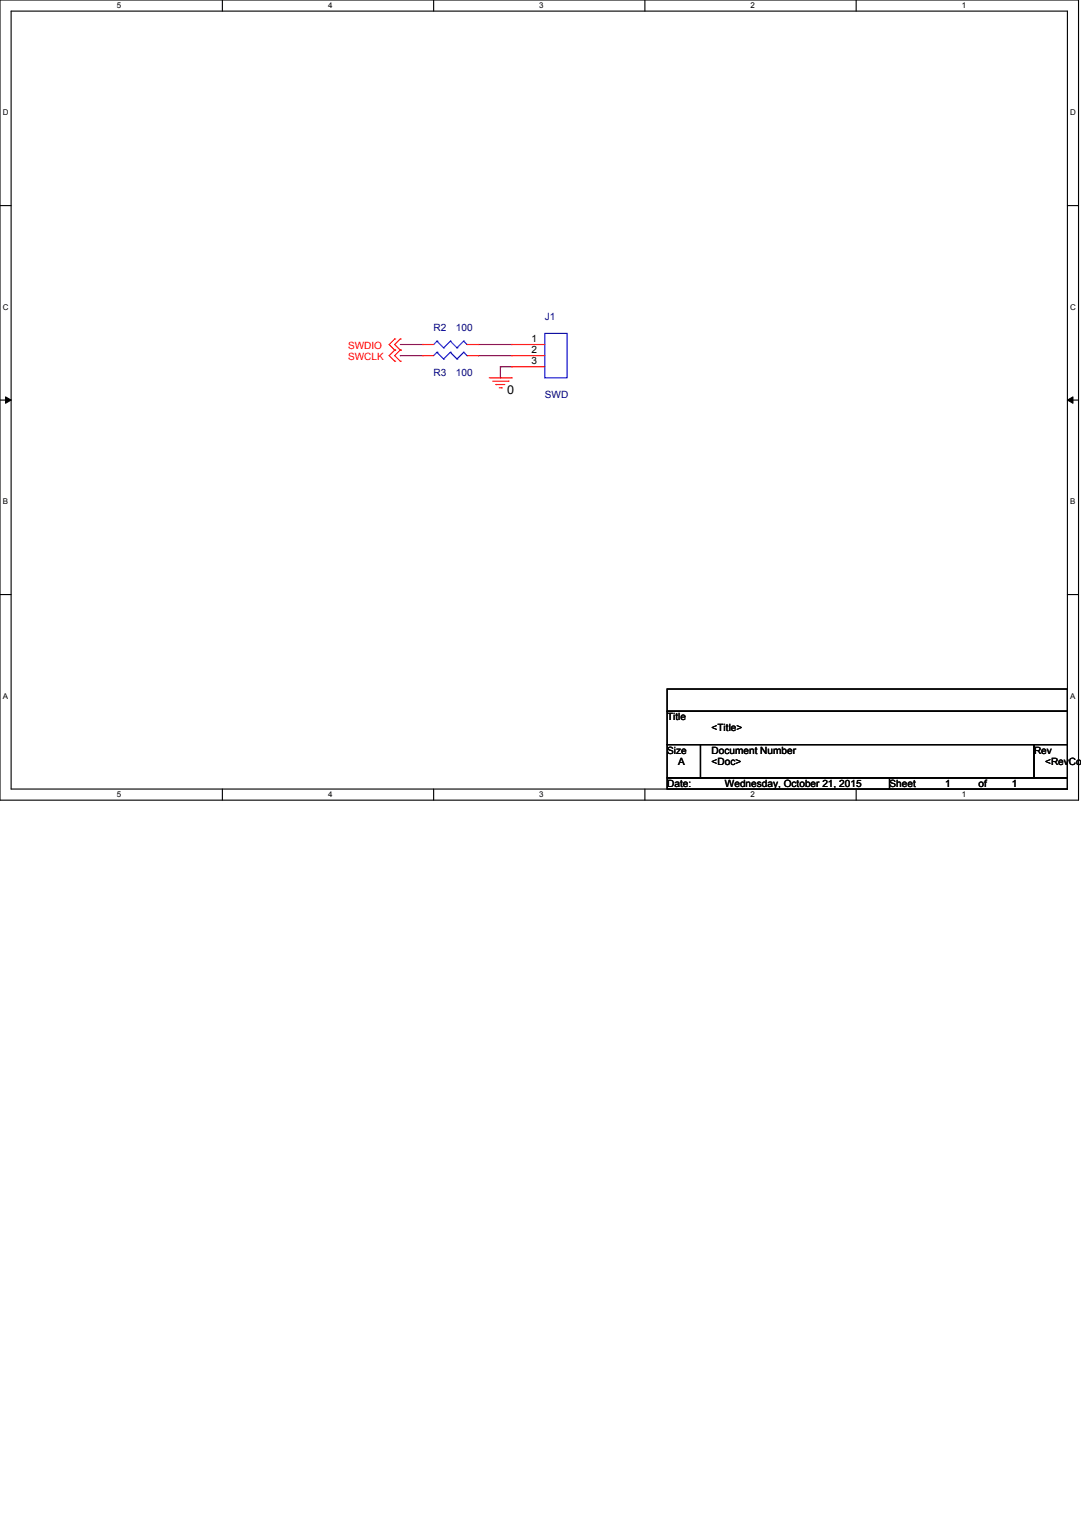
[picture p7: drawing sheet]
<svg xmlns="http://www.w3.org/2000/svg" width="210mm" height="297mm" viewBox="0 0 210 297" stroke-linecap="round" stroke-linejoin="round" font-family="sans-serif">
<path d="M0 0h209.4v155.4h-209.4zM2.2 2.2h205.1v151.1h-205.1z" fill="none" stroke="#000" stroke-width=".22"/>
<g fill="#fff">
<path d="M22.7 .2h.8v1.7h-.8z"/>
<path d="M22.7 153.5h.8v1.7h-.8z"/>
</g>
<path d="M43.2 0v2.2M43.2 153.3v2.1" fill="none" stroke="#000" stroke-width=".22"/>
<g fill="#fff">
<path d="M63.7 .2h.9v1.7h-.9z"/>
<path d="M63.7 153.5h.9v1.7h-.9z"/>
</g>
<path d="M84.2 0v2.2M84.2 153.3v2.1" fill="none" stroke="#000" stroke-width=".22"/>
<g fill="#fff">
<path d="M104.7 .2h.9v1.7h-.9z"/>
<path d="M104.7 153.5h.9v1.7h-.9z"/>
</g>
<path d="M125.2 0v2.2M125.2 153.3v2.1" fill="none" stroke="#000" stroke-width=".22"/>
<g fill="#fff">
<path d="M145.7 .2h.9v1.7h-.9z"/>
<path d="M145.7 153.5h.9v1.7h-.9z"/>
</g>
<path d="M166.2 0v2.2M166.2 153.3v2.1" fill="none" stroke="#000" stroke-width=".22"/>
<g fill="#fff">
<path d="M186.8 .2h.8v1.7h-.8z"/>
<path d="M186.8 153.5h.8v1.7h-.8z"/>
<path d="M.5 21.1h1.2v1.7h-1.2z"/>
<path d="M207.8 21.1h1.1v1.7h-1.1z"/>
<path d="M.5 58.8h1.2v1.7h-1.2z"/>
<path d="M207.8 58.8h1.1v1.7h-1.1z"/>
</g>
<path d="M0 39.9h2.2M207.3 39.9h2.1" fill="none" stroke="#000" stroke-width=".22"/>
<g fill="#fff">
<path d="M.5 96.6h1.1v1.7h-1.1z"/>
<path d="M207.8 96.6h1v1.7h-1z"/>
</g>
<path d="M0 77.7h2.2M207.3 77.7h2.1" fill="none" stroke="#000" stroke-width=".22"/>
<path d="M1.1 77.1l1.1 .6-1.1 .6zM207.3 77.7l1-.6v1.2z" fill="#000"/>
<path d="M1.1 77.1l1.1 .6-1.1 .6zM207.3 77.7l1-.6v1.2z" fill="none" stroke="#000" stroke-width=".19"/>
<g fill="#fff">
<path d="M.5 134.4h1.1v1.7h-1.1z"/>
<path d="M207.8 134.4h1v1.7h-1z"/>
</g>
<path d="M0 115.5h2.2M207.3 115.5h2.1M129.5 133.9h77.8v4.3h-77.8zM129.5 138.2h77.8v6.5h-77.8zM129.5 144.7h6.5v6.4h-6.5zM129.5 151.1h43.2v2.2h-43.2zM136 144.7h64.8v6.4h-64.8zM172.7 151.1h34.6v2.2h-34.6zM200.8 144.7h6.5v6.4h-6.5z" fill="none" stroke="#000" stroke-width=".22"/>
<path d="M77.7 69.1h.1M77.7 66.9h4.3M77.7 69.1h4.3M82 66.9h.1M92.8 69.1h.1M92.8 66.9h6.5M92.8 69.1h6.5M97.2 71.2h.1M97.2 73.4h.1M97.2 71.2h2.1M97.2 71.2v2.2M99.3 66.9h.1" fill="none" stroke="#800040" stroke-width=".22"/>
<g fill="none" stroke="#f00" stroke-width=".22">
<path d="M76.6 65.8h.1M76.6 68h.1M76.6 70.2h.1M76.6 65.8l-1 1.1 1 1.1M76.6 68l-1 1.1 1 1.1M77.7 65.8h.1M77.7 68h.1M77.7 70.2h.1M77.7 65.8l-1.1 1.1 1.1 1.1M77.7 68l-1.1 1.1 1.1 1.1M82 69.1h.1M82 66.9h.1"/>
<path d="M82 69.1h2.2M82 66.9h2.2M90.7 69.1h2.1M90.7 66.9h2.1M92.8 69.1h.1M92.8 66.9h.1M95 73.4h4.3M95.6 74.1h3.1M96.3 74.7h.1M96.3 74.7h1.7M96.9 75.3h.5M97.4 75.3h.1"/>
<path d="M98.7 74.1h.1M99.3 73.4h.1M99.3 66.9h.1M99.3 69.1h.1M99.3 71.2h.1M99.3 69.1h6.5M99.3 66.9h6.5M99.3 71.2h6.5"/>
</g>
<g fill="none" stroke="#00f" stroke-width=".22">
<path d="M84.8 68.4h.1M84.8 66.3h.1M84.8 68.4l-.6 .7M84.8 68.4l1.3 1.3M84.8 66.3l-.6 .6M84.8 66.3l1.3 1.3M86.1 69.7h.1M86.1 67.6h.1M87.4 68.4h.1M87.4 66.3h.1M87.4 68.4l-1.3 1.3M87.4 68.4l1.3 1.3"/>
<path d="M87.4 66.3l-1.3 1.3M87.4 66.3l1.3 1.3M88.7 69.7h.1M88.7 67.6h.1M90 68.4h.1M90 66.3h.1M90 68.4l-1.3 1.3M90 68.4l.7 .7M90 66.3l-1.3 1.3M90 66.3l.7 .6M90.7 69.1h.1M90.7 66.9h.1"/>
<path d="M105.8 64.8h4.3v8.6h-4.3z"/>
</g>
<text font-size="2.4" x="98.5" y="76.6">0</text>
<g font-size="1.9" fill="#000080">
<text x="84.2" y="64.4">R2</text>
<text x="88.5" y="64.4">100</text>
<text x="105.8" y="62.2">J1</text>
<text x="84.2" y="73">R3</text>
<text x="88.5" y="73">100</text>
<text x="105.8" y="77.3">SWD</text>
</g>
<g font-size="1.9" fill="#f00">
<text x="67.6" y="67.8">SWDIO</text>
<text x="67.6" y="70">SWCLK</text>
</g>
<g font-size="1.9">
<text x="103.2" y="66.5">1</text>
<text x="103.2" y="68.7">2</text>
<text x="103.2" y="70.8">3</text>
<text x="129.5" y="139.9">Title</text>
<text x="138.2" y="142.1">&lt;Title&gt;</text>
<text x="129.5" y="146.4">Size</text>
<text x="131.7" y="148.6">A</text>
<text x="138.2" y="146.4">Document Number</text>
<text x="138.2" y="148.6">&lt;Doc&gt;</text>
<text x="200.8" y="146.4">Rev</text>
<text x="202.9" y="148.6">&lt;RevCod</text>
<text x="129.5" y="152.9">Date:</text>
<text x="140.8" y="152.9">Wednesday, October 21, 2015</text>
<text x="172.7" y="152.9">Sheet</text>
<text x="183.5" y="152.9">1</text>
<text x="190" y="152.9">of</text>
<text x="196.5" y="152.9">1</text>
</g>
<g font-size="1.5">
<text x="22.7" y="1.6">5</text>
<text x="63.7" y="1.6">4</text>
<text x="104.7" y="1.6">3</text>
<text x="145.7" y="1.6">2</text>
<text x="186.8" y="1.6">1</text>
<text x=".5" y="22.4">D</text>
<text x="207.8" y="22.4">D</text>
<text x=".5" y="60.2">C</text>
<text x="207.8" y="60.2">C</text>
<text x=".5" y="98">B</text>
<text x="207.8" y="98">B</text>
<text x=".5" y="135.8">A</text>
<text x="207.8" y="135.8">A</text>
<text x="22.7" y="154.9">5</text>
<text x="63.7" y="154.9">4</text>
<text x="104.7" y="154.9">3</text>
<text x="145.7" y="154.9">2</text>
<text x="186.8" y="154.9">1</text>
</g>
</svg>
